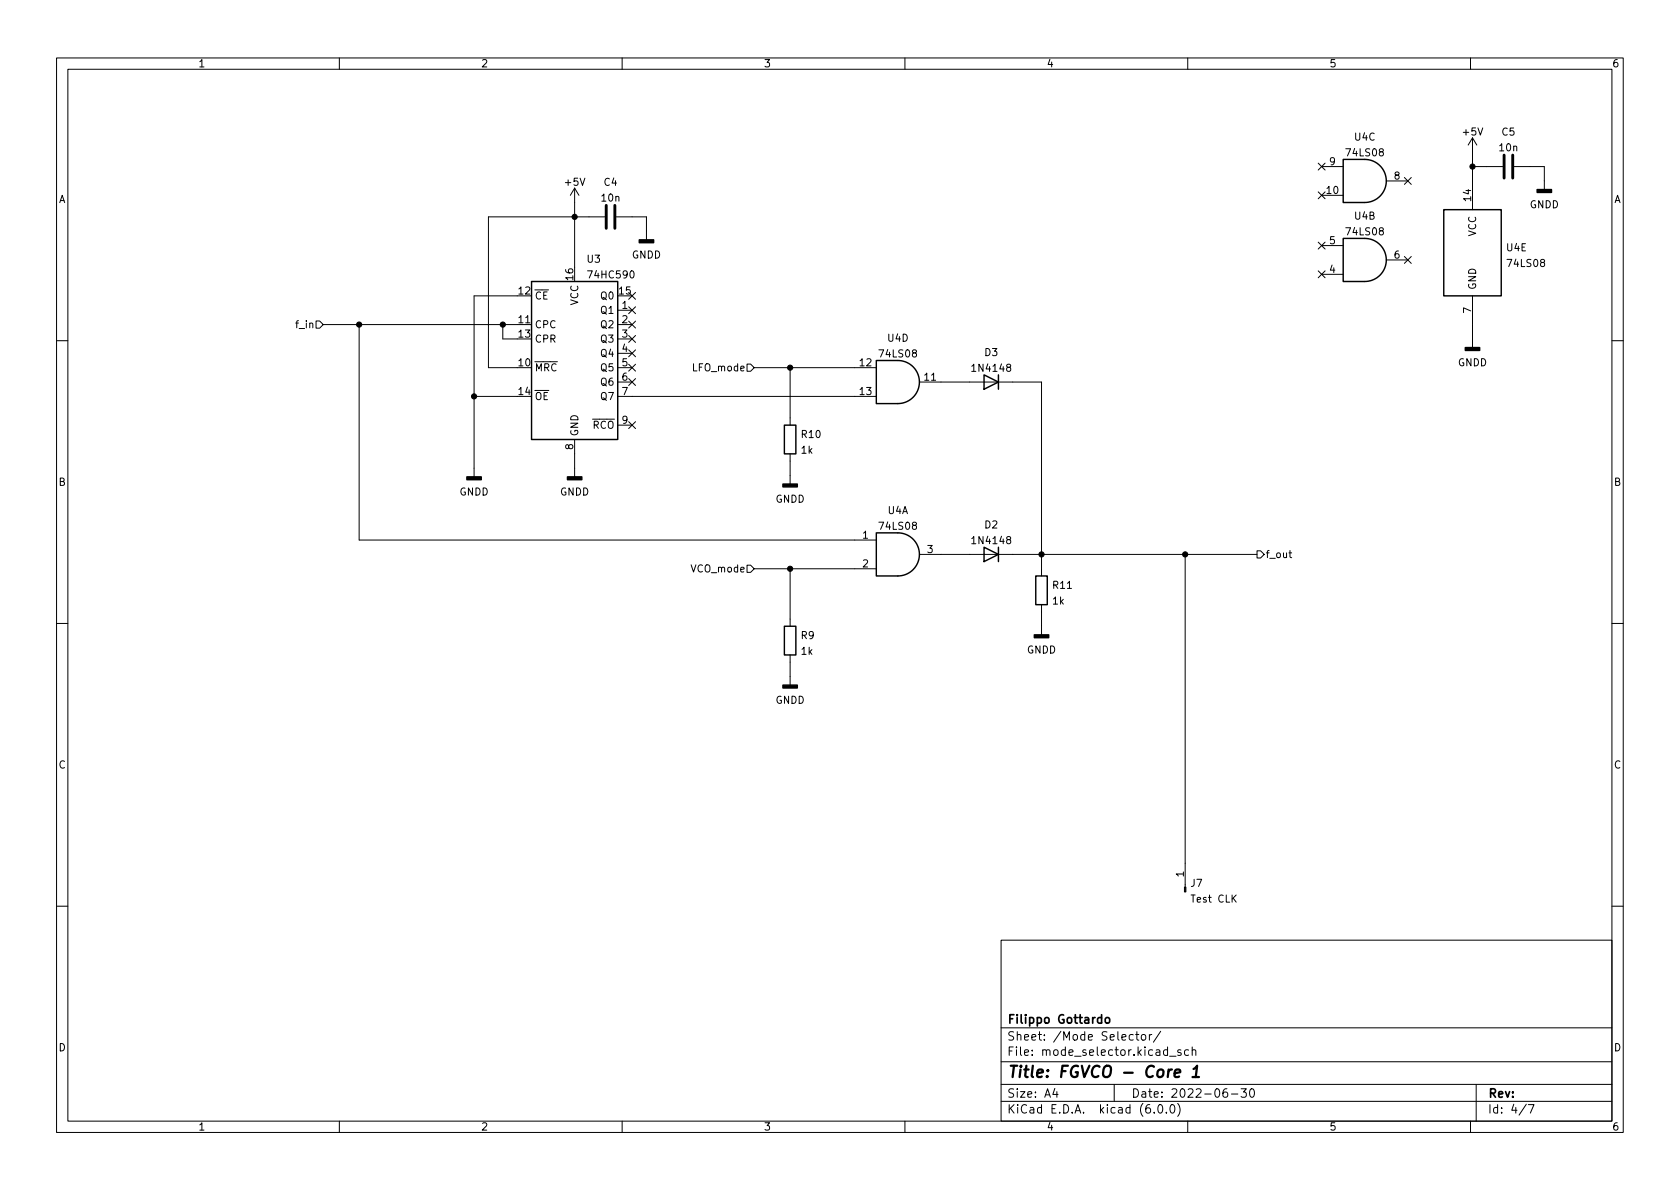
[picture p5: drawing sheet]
<svg xmlns="http://www.w3.org/2000/svg" width="297mm" height="210mm" viewBox="0 0 297 210" stroke-linecap="round" stroke-linejoin="round" font-family="sans-serif">
<g fill="none" stroke="#000" stroke-width=".18">
<path d="M10 10.2h277v190.1h-277zM12 12.2h273v186.1h-273zM60 10.2v2M110 10.2v2M160 10.2v2M210 10.2v2M260 10.2v2M101.6 33.3v13.9M101.6 33.3l-.8 1.2M101.6 33.3l.8 1.2M106.9 38.3h-20.5v26.7h5M109 38.3h5.3v4.1"/>
<path d="M233.1 28.8l1.2 1.3M233.1 33.9l1.2 1.2M233.7 34.5h3.8M233.7 29.5h3.8M234.3 28.8l-1.2 1.3M234.3 33.9l-1.2 1.2M245.1 32h3.8M248.3 31.4l1.2 1.2M249.5 31.4l-1.2 1.2M260.3 29.5h5.4M260.3 24.4v12.7M260.3 24.4l-.7 1.2"/>
<path d="M260.3 24.4l.8 1.2M267.7 29.5h5.3v4M55.9 56.8h.6l.6 .6-.6 .6h-.6zM57.1 57.4h36.9M63.5 57.4v38.1h91.4M88.9 57.4v2.5h2.5M91.4 52.3h-7.6v32M109.2 54.9h2.6M109.2 57.4h2.6M109.2 59.9h2.6M111.2 51.7l1.2 1.2M111.2 59.3l1.2 1.2"/>
<path d="M111.2 54.2l1.2 1.3M111.2 56.8l1.2 1.2M112.4 51.7l-1.2 1.2M112.4 59.3l-1.2 1.2M112.4 54.2l-1.2 1.3M112.4 56.8l-1.2 1.2M233.1 47.9l1.2 1.2M233.1 42.8l1.2 1.2M233.7 48.5h3.8M233.7 43.4h3.8M234.3 47.9l-1.2 1.2M234.3 42.8l-1.2 1.2"/>
<path d="M245.1 46h3.8M248.3 45.4l1.2 1.2M249.5 45.4l-1.2 1.2M260.3 52.3v9.2M10 60.2h2M83.8 70.1h7.6M101.6 77.7v6.6M109.2 67.6h2.6M109.2 65h2.6M109.2 70.1h45.7M109.2 62.5h2.6M109.2 75.2h2.6"/>
<path d="M111.2 61.9l1.2 1.2M111.2 74.6l1.2 1.2M111.2 64.4l1.2 1.2M111.2 66.9l1.2 1.3M112.4 61.9l-1.2 1.2M112.4 74.6l-1.2 1.2M112.4 64.4l-1.2 1.2M112.4 66.9l-1.2 1.3M132.1 64.4h.6l.6 .6-.6 .7h-.6zM133.3 65h21.6M139.7 65v10.2M162.6 67.6h21.5v34.2"/>
<path d="M285 60.2h2M132.1 99.9h.6l.6 .7-.6 .6h-.6zM139.7 80.3v5.3M162.6 98h59.6M209.5 98v58.9M222.2 97.4h.7l.6 .6-.6 .7h-.7zM227.9 97.8h.5M228.1 97.3v1.1l.3 .2M10 110.2h2M133.3 100.6h21.6M139.7 100.6v10.1M139.7 115.8v5.4"/>
<path d="M184.1 106.9v5.4M285 110.2h2M10 160.2h2M177 166.3h108v32h-108zM285 160.2h2M60 198.3v2M110 198.3v2M160 198.3v2M177 194.8h108M177 191.8h108M177 187.8h108M177 181.8h108"/>
<path d="M186.5 192.5l-.4 1h1M186.9 193v1M197 191.8v3M200.4 183l-.5-.1-.3 .3v.4l.2 .3h.6M200.8 182.9h.6M201 182.4v1.3l.4 .2M201.9 183.1l.2-.2 .4 .2 .1 .5-.2 .3h-.3l-.2-.1zM203.2 182.9v1M203.6 182.9l-.2 .1-.2 .2M204.1 196.7v.1M204.9 195.4l.2-.1a.81 .81 0 0 1 .6 .7 .81 .81 0 0 1-.3 .8h-.2a.81 .81 0 0 1-.6-.6 .81 .81 0 0 1 .3-.8zM205.2 182.4l-1.3 1.9"/>
<path d="M206.2 196.7v.1M206.8 186.8h1.1M207.1 195.4l.1-.1a.81 .81 0 0 1 .6 .7 .81 .81 0 0 1-.3 .8h-.1a.81 .81 0 0 1-.6-.6 .81 .81 0 0 1 .3-.8zM208.2 195.1a1.72 1.72 0 0 1 0 2.3M208.8 185.7l-.4-.1-.2 .2 .1 .3 .5 .1v.4h-.6M210 198.3v2M210.1 185.7l-.4-.1-.3 .3v.4l.2 .3h.5M210.8 185.8l.2-.2 .4 .1v.9M210.8 185.1v1.5M216.9 192.5a.59 .59 0 0 0-.7 .7v.5l.2 .3h.4l.2-.1 .1-.5-.2-.2-.4-.1-.3 .3M217.7 193.5h1.2M219.4 192.5h1l-.5 .6 .4 .1v.7l-.2 .1h-.5l-.2-.1"/>
<path d="M221.1 192.7l.2-.2a.81 .81 0 0 1 .6 .7 .81 .81 0 0 1-.3 .8h-.2a.81 .81 0 0 1-.3-1.3zM260 198.3v2M261 191.8v6.5M269.9 195.3l-1.3 1.9M270.2 195.3h1l-.6 1.5"/>
</g>
<path d="M207.7 189.8l1-.2-.1-.4-.5-.1-.4 .3v1l.2 .1 .6-.1M210.8 190.5h1.2M211 189l.7-.5-.3 2" fill="none" stroke="#000" stroke-width=".4"/>
<path d="M195.5 180.1l.2-.2 .4 .2 .1 .5-.1 .3h-.4l-.2-.1z" fill="none" stroke="#000" stroke-width=".3"/>
<g fill="none" stroke="#000" stroke-width=".25">
<path d="M237.5 28.2h3.8a3.8 3.8 0 0 1 3.8 3.8 3.8 3.8 0 0 1-3.8 3.8h-3.8zM255.3 37.1h10.1v15.2h-10.1zM94 49.8h15.2v27.9h-15.2zM237.5 42.2h3.8a3.8 3.8 0 0 1 3.8 3.8 3.8 3.8 0 0 1-3.8 3.8h-3.8zM138.7 75.2h2v5.1h-2zM158.7 63.7h-3.8v7.7h3.8M158.8 63.7a3.8 3.8 0 0 1 3.8 3.9 3.8 3.8 0 0 1-3.8 3.8M174 66.3l2.5 1.3-2.5 1.2zM176.5 66.3v2.5M158.7 94.2h-3.8v7.6h3.8M158.8 94.2a3.8 3.8 0 0 1 3.8 3.8 3.8 3.8 0 0 1-3.8 3.8M174 96.8l2.5 1.2-2.5 1.3z"/>
<path d="M176.5 96.8v2.5M138.7 110.7h2v5.1h-2zM183.1 101.8h2.1v5.1h-2.1z"/>
</g>
<path d="M271.8 33.5h2.5v.5h-2.5zM113 42.4h2.6v.5h-2.6zM259.1 61.5h2.5v.5h-2.5zM82.5 84.3h2.6v.5h-2.6zM100.3 84.3h2.6v.5h-2.6zM138.4 85.6h2.6v.5h-2.6zM182.9 112.3h2.5v.5h-2.5zM138.4 121.2h2.6v.5h-2.6z" fill="#000" stroke="#000" stroke-width=".25"/>
<path d="M107.2 36.3v4.1M108.7 36.3v4.1M265.9 27.4v4.1M267.5 27.4v4.1" fill="none" stroke="#000" stroke-width=".51"/>
<g fill="#000" stroke="#000" stroke-width=".18">
<path d="M209.4 156.9h.3v.8h-.3z"/>
<circle cx="101.6" cy="38.3" r=".46"/>
<circle cx="260.3" cy="29.5" r=".46"/>
<circle cx="63.5" cy="57.4" r=".46"/>
<circle cx="88.9" cy="57.4" r=".46"/>
<circle cx="83.8" cy="70.1" r=".46"/>
<circle cx="139.7" cy="65" r=".46"/>
<circle cx="184.1" cy="98" r=".46"/>
<circle cx="209.5" cy="98" r=".46"/>
<circle cx="139.7" cy="100.6" r=".46"/>
</g>
<text font-size="2.8" x="178" y="190.6">Title: FGVCO - Core 1</text>
<g font-size="2.1">
<text x="178" y="184">Sheet: /Mode Selector/</text>
<text x="178" y="181">Filippo Gottardo</text>
<text x="178" y="186.7">File: mode_selector.kicad_sch</text>
<text x="178" y="196.9">KiCad E.D.A. kicad (6.0.0)</text>
<text x="178" y="194.1">Size: A4</text>
<text x="200" y="194.1">Date: 2022-06-30</text>
<text x="263" y="194.1">Rev:</text>
<text x="263" y="196.9">Id: 4/7</text>
</g>
<g font-size="1.8">
<text x="35" y="11.9">1</text>
<text x="85" y="11.9">2</text>
<text x="135" y="11.9">3</text>
<text x="185" y="11.9">4</text>
<text x="235" y="11.9">5</text>
<text x="285" y="11.9">6</text>
<text x="258.8" y="23.9">+5V</text>
<text x="265.6" y="24">C5</text>
<text x="235.1" y="29.2">9</text>
<text x="238.2" y="27.6">74LS08</text>
<text x="239.5" y="24.9">U4C</text>
<text x="265.2" y="26.7">10n</text>
<text x="10.3" y="35.9">A</text>
<text x="100" y="32.8">+5V</text>
<text x="106.4" y="35.6">10n</text>
<text x="106.8" y="32.9">C4</text>
<text x="234.6" y="34.3">10</text>
<text x="246.5" y="31.7">8</text>
<text x="260.1" y="35.5" transform="rotate(-90 260.1 35.5)">14</text>
<text x="285.3" y="35.9">A</text>
<text x="238.2" y="41.6">74LS08</text>
<text x="239.5" y="38.8">U4B</text>
<text x="261" y="41.8" transform="rotate(-90 261 41.8)">VCC</text>
<text x="270.4" y="36.8">GNDD</text>
<text x="103.8" y="46.4">U3</text>
<text x="111.7" y="45.7">GNDD</text>
<text x="235.1" y="43.2">5</text>
<text x="246.5" y="45.7">6</text>
<text x="266.4" y="44.4">U4E</text>
<text x="266.7" y="47.2">74LS08</text>
<text x="91.7" y="52.1">12</text>
<text x="94.5" y="53">~{CE}</text>
<text x="101.3" y="49.5" transform="rotate(-90 101.3 49.5)">16</text>
<text x="104.3" y="49.2">74HC590</text>
<text x="106.4" y="53">Q0</text>
<text x="109.5" y="52.1">15</text>
<text x="235.1" y="48.3">4</text>
<text x="261" y="51.3" transform="rotate(-90 261 51.3)">GND</text>
<text x="52.5" y="58">f_in</text>
<text x="91.7" y="57.1">11</text>
<text x="91.7" y="59.7">13</text>
<text x="94.5" y="58">CPC</text>
<text x="102.2" y="54" transform="rotate(-90 102.2 54)">VCC</text>
<text x="106.4" y="55.5">Q1</text>
<text x="106.4" y="58">Q2</text>
<text x="110" y="54.6">1</text>
<text x="110" y="57.1">2</text>
<text x="110" y="59.7">3</text>
<text x="260.1" y="55.4" transform="rotate(-90 260.1 55.4)">7</text>
<text x="91.7" y="64.8">10</text>
<text x="94.5" y="65.7">~{MRC}</text>
<text x="94.5" y="60.6">CPR</text>
<text x="106.4" y="60.6">Q3</text>
<text x="106.4" y="63.1">Q4</text>
<text x="106.4" y="65.7">Q5</text>
<text x="110" y="62.2">4</text>
<text x="110" y="64.8">5</text>
<text x="122.7" y="65.7">LFO_mode</text>
<text x="152.1" y="64.8">12</text>
<text x="155.7" y="63.2">74LS08</text>
<text x="157" y="60.4">U4D</text>
<text x="172.2" y="65.7">1N4148</text>
<text x="174.1" y="63">D3</text>
<text x="257.7" y="64.8">GNDD</text>
<text x="91.7" y="69.8">14</text>
<text x="94.5" y="70.7">~{OE}</text>
<text x="106.4" y="68.2">Q6</text>
<text x="106.4" y="70.7">Q7</text>
<text x="110" y="67.3">6</text>
<text x="110" y="69.8">7</text>
<text x="152.1" y="69.8">13</text>
<text x="163.5" y="67.3">11</text>
<text x="102.2" y="77.2" transform="rotate(-90 102.2 77.2)">GND</text>
<text x="103.4" y="75.8">~{RCO}</text>
<text x="110" y="74.9">9</text>
<text x="141.8" y="77.4">R10</text>
<text x="101.3" y="79.5" transform="rotate(-90 101.3 79.5)">8</text>
<text x="141.7" y="80.2">1k</text>
<text x="10.3" y="85.9">B</text>
<text x="81.2" y="87.6">GNDD</text>
<text x="99" y="87.6">GNDD</text>
<text x="137.1" y="88.9">GNDD</text>
<text x="285.3" y="85.9">B</text>
<text x="152.5" y="95.2">1</text>
<text x="155.7" y="93.7">74LS08</text>
<text x="157" y="90.9">U4A</text>
<text x="174.1" y="93.4">D2</text>
<text x="122.4" y="101.2">VCO_mode</text>
<text x="152.5" y="100.3">2</text>
<text x="164" y="97.8">3</text>
<text x="172.2" y="96.2">1N4148</text>
<text x="223.7" y="98.7">f_out</text>
<text x="186.1" y="106.9">1k</text>
<text x="186.2" y="104.1">R11</text>
<text x="141.7" y="113">R9</text>
<text x="141.7" y="115.8">1k</text>
<text x="181.5" y="115.6">GNDD</text>
<text x="137.1" y="124.4">GNDD</text>
<text x="10.3" y="135.9">C</text>
<text x="285.3" y="135.9">C</text>
<text x="209.3" y="155" transform="rotate(-90 209.3 155)">1</text>
<text x="210.6" y="156.8">J7</text>
<text x="210.8" y="159.6">Test CLK</text>
<text x="10.3" y="185.9">D</text>
<text x="285.3" y="185.9">D</text>
<text x="35" y="199.9">1</text>
<text x="85" y="199.9">2</text>
<text x="135" y="199.9">3</text>
<text x="185" y="199.9">4</text>
<text x="235" y="199.9">5</text>
<text x="285" y="199.9">6</text>
</g>
</svg>
